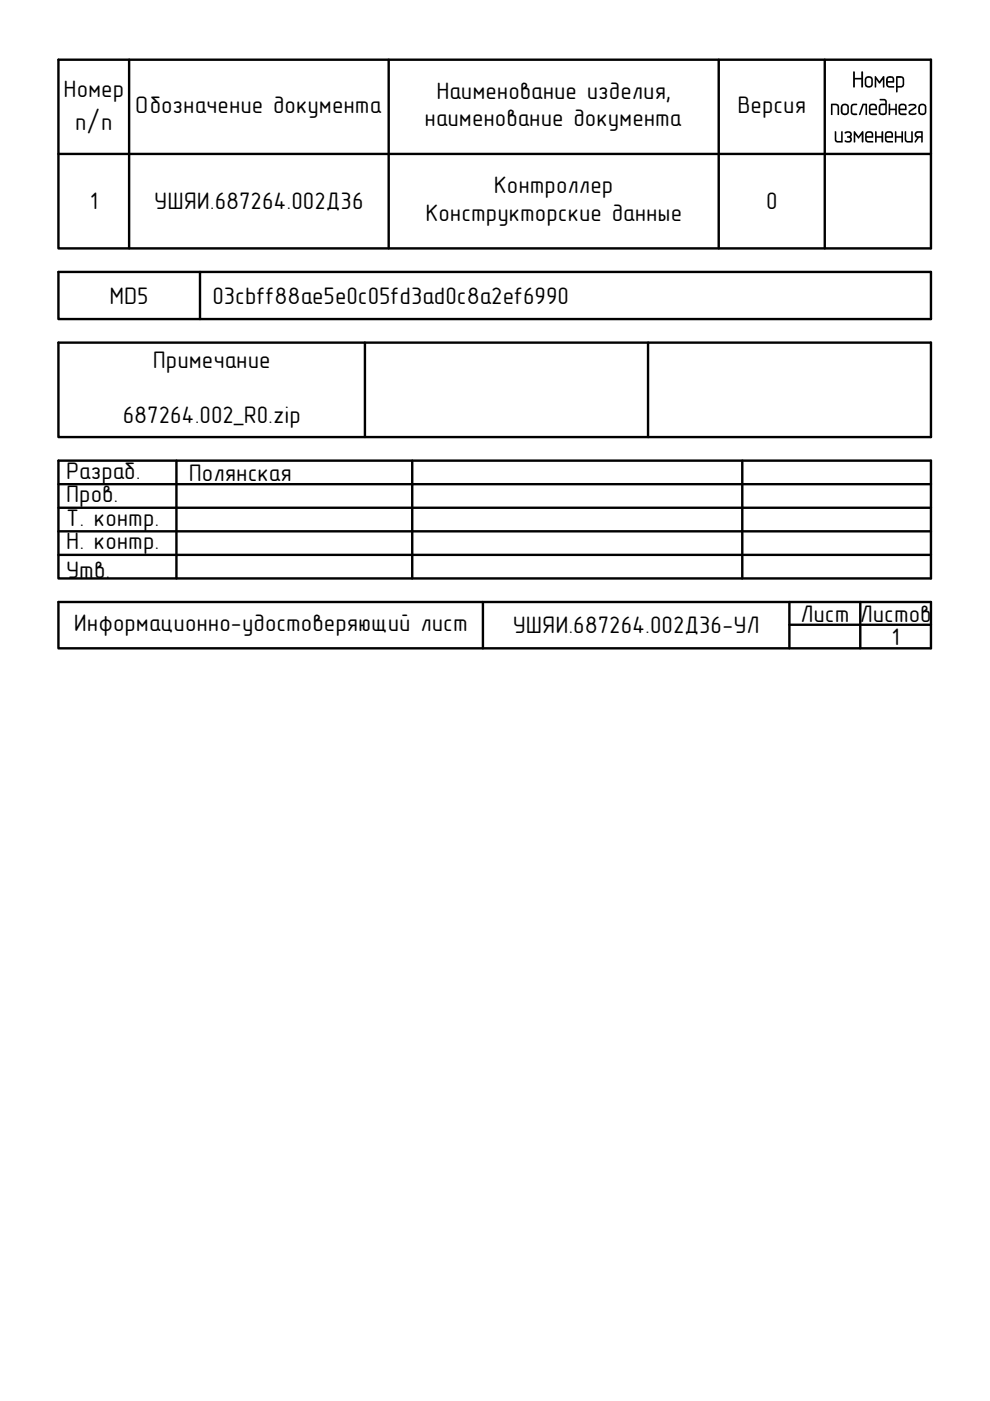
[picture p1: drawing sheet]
<svg xmlns="http://www.w3.org/2000/svg" width="210mm" height="297mm" viewBox="0 0 210 297" stroke-linecap="round" stroke-linejoin="round" font-family="sans-serif">
<!-- layer: 0 -->
<g fill="#000">
<path d="M189.7 27.9l.2-.1 .2 .1v1h1v-1l.2-.1 .2 .1-.1 2.3h-.3v-1h-1v.9l-.4 .1zM191.8 27.9h.3v1.6l.2 .4h.9v-2l.1-.1 .2 .1v2.3h-1.2l-.3-.2-.2-.3zM192.6 22.2l1.2-.2 .4 .2a.44 .44 0 0 1-.1 .7l-1.2 .9 .2 .2h.7a.27 .27 0 0 1 .3-.1 .27 .27 0 0 1 .2 .3 1.5 1.5 0 0 1-1.4 .1l-.3-.4 .1-.4 1.2-.8a.41 .41 0 0 0-.6-.3h-.2a.25 .25 0 0 1-.3 .1 .25 .25 0 0 1-.2-.3z"/>
<path d="M190.3 16.5v1.7h.9l.2-.3-.1-1.3zM190 16.2h1.2l.5 .5-.1 1.6-.5 .3h-.8l-.1 1-.2-.1z"/>
<path d="M191 22.4l-.1 .6h1v-.4l-.2-.2zM190.7 22.1l.9-.1 .5 .3 .1 1-1.3 .1v.5l.2 .1h1l.1 .2v.2h-1.2l-.4-.4-.1-1.4z"/>
<path d="M194.4 28.2a.36 .36 0 0 0-.2 .4 .36 .36 0 0 0 .4 .3h.7v-.7zM194 28.1l.5-.3 1.1 .1v2.3h-.3v-1h-.5l-.6 1-.3-.1 .6-.9-.5-.4z"/>
<path d="M195 22.1l.8-.1 .4 .2 .2 .3v1.3l-.5 .6h-.7l-.5-.5v-1.2zM195.2 22.4l-.1 .2v1.2l.2 .2h.5l.3-.2v-1.2l-.4-.3z"/>
</g>
<g fill="none" stroke="#000" stroke-width=".51">
<path d="M12.4 12.7h185v40h-185zM27.4 12.7v40M82.4 12.7v40M152.4 12.7v40M174.9 12.7v40M12.4 32.6h185M12.4 57.7h185v9.9h-185zM42.4 57.7v9.9M12.4 72.6h185v20.1h-185zM77.4 72.6v20.1M137.4 72.6v20.1M12.4 97.7h185v24.9h-185z"/>
<path d="M37.4 97.7v24.9M87.4 97.7v24.9M157.4 97.7v24.9M12.4 102.7h185M12.4 107.7h185M12.4 112.6h185M12.4 117.6h185M12.4 127.6h185v9.9h-185zM102.4 127.6v9.9M167.4 132.5h30M167.4 127.6v9.9M182.4 127.6v9.9"/>
</g>
<g font-size="5.1">
<text x="13.5" y="20.7">Номер</text>
<text x="28.7" y="23.9">Обозначение документа</text>
<text x="92.5" y="21">Наименование изделия,</text>
<text x="156.4" y="23.9">Версия</text>
<text x="180.5" y="18.6">Номер</text>
<text x="15.9" y="27.5">п/п</text>
<text x="90" y="26.8">наименование документа</text>
<text x="175.8" y="24.4">последнего</text>
<text x="176.6" y="30.2">изменения</text>
<text x="104.7" y="41">Контроллер</text>
<text x="19" y="44.4">1</text>
<text x="32.7" y="44.2">УШЯИ.687264.002Д36</text>
<text x="90.2" y="46.8">Конструкторские данные</text>
<text x="162.4" y="44.4">0</text>
<text x="23.2" y="64.4">MD5</text>
<text x="45" y="64.4">03cbff88ae5e0c05fd3ad0c8a2ef6990</text>
<text x="32.4" y="78.1">Примечание</text>
<text x="26" y="89.7">687264.002_R0.zip</text>
<text x="14" y="101.5">Разраб.</text>
<text x="40" y="101.9">Полянская</text>
<text x="14" y="106.5">Пров.</text>
<text x="14" y="111.5">Т. контр.</text>
<text x="14" y="116.5">Н. контр.</text>
<text x="14" y="122.5">Утв.</text>
<text x="169.7" y="131.8">Лист Листов</text>
<text x="15.6" y="133.8">Информационно-удостоверяющий лист</text>
<text x="108.7" y="134.1">УШЯИ.687264.002Д36-УЛ</text>
<text x="189" y="136.7">1</text>
</g>
</svg>
